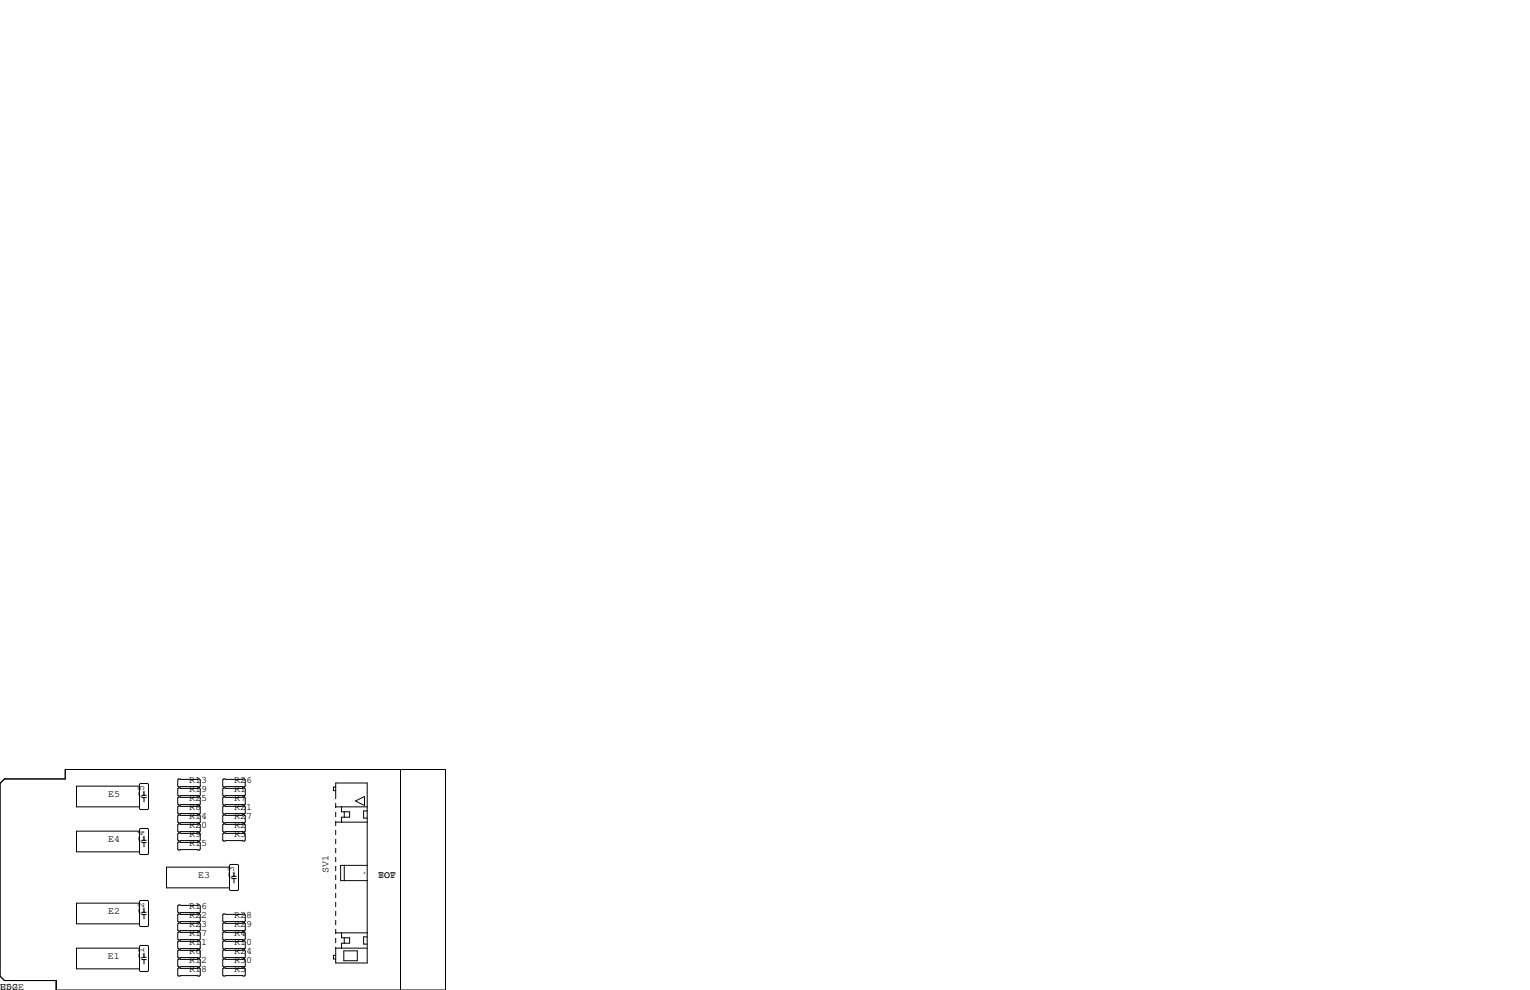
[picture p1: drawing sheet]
<svg xmlns="http://www.w3.org/2000/svg" width="432mm" height="279mm" viewBox="0 0 432 279" stroke-linecap="round" stroke-linejoin="round" font-family="sans-serif">
<g fill="none" stroke="#000" stroke-width=".28">
<path d="M50.4 219.8h5.9l.2 .3v1.8l-.2 .2h-5.9l-.2-.2v-1.8zM63.1 219.8h5.9l.2 .3v1.8l-.2 .2h-5.9l-.2-.2v-1.8zM113 217.2v62.2M0 221.1l1.3-1.3h17.1v-2.6h107.3v62.2h-109.8v-2.7h-14.6l-1.3-1.2zM39.4 221.9h-17.8v5.8h17.8M39.4 234.6h-17.8v5.8h17.8M39.6 221.1h2.1l.2 .3v6.8l-.2 .3h-2.1l-.2-.3v-6.8zM39.6 233.8h2.1l.2 .3v6.8l-.2 .3h-2.1l-.2-.3v-6.8zM40 225.1h1.3M40 237.8h1.3M40 237.2h1.3M40 224.5h1.3"/>
<path d="M40.6 223.3v1.2M40.6 225.1v1.2M40.6 236v1.2M40.6 237.8v1.2M50.4 235.1h5.9l.2 .2v1.8l-.2 .3h-5.9l-.2-.3v-1.8zM50.4 222.4h5.9l.2 .2v1.8l-.2 .3h-5.9l-.2-.3v-1.8zM50.4 232.5h5.9l.2 .3v1.8l-.2 .2h-5.9l-.2-.2v-1.8zM50.4 224.9h5.9l.2 .3v1.7l-.2 .3h-5.9l-.2-.3v-1.7zM50.4 227.5h5.9l.2 .2v1.8l-.2 .2h-5.9l-.2-.2v-1.8zM50.4 230h5.9l.2 .3v1.7l-.2 .3h-5.9l-.2-.3v-1.7zM50.4 237.6h5.9l.2 .3v1.7l-.2 .3h-5.9l-.2-.3v-1.7zM63.1 222.4h5.9l.2 .2v1.8l-.2 .3h-5.9l-.2-.3v-1.8z"/>
<path d="M63.1 224.9h5.9l.2 .3v1.7l-.2 .3h-5.9l-.2-.3v-1.7zM63.1 227.5h5.9l.2 .2v1.8l-.2 .2h-5.9l-.2-.2v-1.8zM63.1 230h5.9l.2 .3v1.7l-.2 .3h-5.9l-.2-.3v-1.7zM63.1 232.5h5.9l.2 .3v1.8l-.2 .2h-5.9l-.2-.2v-1.8zM63.1 235.1h5.9l.2 .2v1.8l-.2 .3h-5.9l-.2-.3v-1.8zM94.7 222.1h-.6v1h.6M94.7 227.7h8.9M94.7 225.4v-4.4h8.9v50.8h-8.9v-4.5M94.7 226.7v1.3M94.7 229.2v1.3M94.7 231.8v1.2M94.7 234.3v1.3"/>
<path d="M94.7 236.9v1.2M94.7 239.4v1.3M94.7 232h8.9M96.4 227.7v1.4h2.3v1.5h-2.3v1.4M97.2 229.1v1.5M100.3 226.1l2.6-1.3v2.5zM103.6 228.9h-1v2h1M39.4 254.9h-17.8v5.8h17.8M39.4 254.4l.2-.3h2.1l.2 .3v6.8l-.2 .3h-2.1l-.2-.3zM40 258.1h1.3M40 257.5h1.3M40.6 256.3v1.2"/>
<path d="M40.6 258.1v1.2M50.2 255.7l.2-.3h5.9l.2 .3v1.7l-.2 .3h-5.9l-.2-.3zM50.2 258.2l.2-.3h5.9l.2 .3v1.8l-.2 .2h-5.9l-.2-.2zM62.9 258.2l.2-.3h5.9l.2 .3v1.8l-.2 .2h-5.9l-.2-.2zM64.8 244.7h-17.8v5.9h17.8M65 244h2.1l.2 .2v6.9l-.2 .2h-2.1l-.2-.2v-6.9zM65.4 248h1.3M65.4 247.3h1.3M66 246.1v1.2M66 248v1.2M94.7 241.9v1.3M94.7 244.5v1.2"/>
<path d="M94.7 247v1.3M94.7 249.6v1.2M94.7 252.1v1.3M94.7 254.6v1.3M94.7 257.2v1.2M94.7 259.7v1.3M97.2 244.2v4.3M102.7 246.4h.3M103.6 244.2h-7.5v4.3h7.5M39.4 267.6h-17.8v5.8h17.8M39.4 267.1l.2-.3h2.1l.2 .3v6.8l-.2 .3h-2.1l-.2-.3zM40 270.8h1.3"/>
<path d="M40 270.2h1.3M40.6 269v1.2M40.6 270.8v1.2M50.2 263.3l.2-.3h5.9l.2 .3v1.7l-.2 .3h-5.9l-.2-.3zM50.2 260.7l.2-.2h5.9l.2 .2v1.8l-.2 .3h-5.9l-.2-.3zM50.2 273.4l.2-.2h5.9l.2 .2v1.8l-.2 .3h-5.9l-.2-.3zM50.2 268.4l.2-.3h5.9l.2 .3v1.7l-.2 .3h-5.9l-.2-.3zM50.2 265.8l.2-.2h5.9l.2 .2v1.8l-.2 .2h-5.9l-.2-.2zM50.2 270.9l.2-.3h5.9l.2 .3v1.8l-.2 .2h-5.9l-.2-.2zM62.9 260.7l.2-.2h5.9l.2 .2v1.8l-.2 .3h-5.9l-.2-.3zM62.9 263.3l.2-.3h5.9l.2 .3v1.7l-.2 .3h-5.9l-.2-.3zM62.9 265.8l.2-.2h5.9l.2 .2v1.8l-.2 .2h-5.9l-.2-.2z"/>
<path d="M62.9 268.4l.2-.3h5.9l.2 .3v1.7l-.2 .3h-5.9l-.2-.3zM62.9 270.9l.2-.3h5.9l.2 .3v1.8l-.2 .2h-5.9l-.2-.2zM62.9 273.4l.2-.2h5.9l.2 .2v1.8l-.2 .3h-5.9l-.2-.3zM94.7 269.6h-.6v1h.6M94.7 267.6h8.9M94.7 262.3v1.2M94.7 264.8v1.3M94.7 263.3h8.9M96.4 263.3v1.4h2.3v1.5h-2.3v1.4M97 268.4h3.8v2.7h-3.8zM97.2 264.7v1.5M103.6 264.4h-1v2h1"/>
</g>
<g font-size="2.8">
<text x="53.3" y="221">R13</text>
<text x="66" y="221">R26</text>
<text x="30.5" y="224.8">E5</text>
<text x="40.6" y="224.8" transform="rotate(-90 40.6 224.8)">C5</text>
<text x="53.3" y="223.5">R19</text>
<text x="53.3" y="226.1">R25</text>
<text x="66" y="223.5">R1</text>
<text x="66" y="226.1">R7</text>
<text x="53.3" y="228.6">R8</text>
<text x="53.3" y="231.1">R14</text>
<text x="53.3" y="233.7">R20</text>
<text x="66" y="233.7">R2</text>
<text x="66" y="228.6">R21</text>
<text x="66" y="231.1">R27</text>
<text x="30.5" y="237.5">E4</text>
<text x="40.6" y="237.5" transform="rotate(-90 40.6 237.5)">C4</text>
<text x="53.3" y="236.2">R9</text>
<text x="53.3" y="238.8">R15</text>
<text x="66" y="236.2">R3</text>
<text x="55.9" y="247.6">E3</text>
<text x="66" y="247.6" transform="rotate(-90 66 247.6)">C3</text>
<text x="92.7" y="246.4" transform="rotate(-90 92.7 246.4)">SV1</text>
<text x="106.7" y="247.6">BOT</text>
<text x="106.7" y="247.6">T P</text>
<text x="30.5" y="257.8">E2</text>
<text x="40.6" y="257.8" transform="rotate(-90 40.6 257.8)">C2</text>
<text x="53.3" y="256.5">R16</text>
<text x="53.3" y="259.1">R22</text>
<text x="53.3" y="261.6">R23</text>
<text x="66" y="259.1">R28</text>
<text x="66" y="261.6">R29</text>
<text x="53.3" y="269.2">R6</text>
<text x="53.3" y="266.7">R11</text>
<text x="53.3" y="264.2">R17</text>
<text x="66" y="264.2">R4</text>
<text x="66" y="266.7">R10</text>
<text x="66" y="269.2">R24</text>
<text x="30.5" y="270.5">E1</text>
<text x="40.6" y="270.5" transform="rotate(-90 40.6 270.5)">C1</text>
<text x="53.3" y="271.8">R12</text>
<text x="53.3" y="274.3">R18</text>
<text x="66" y="274.3">R5</text>
<text x="66" y="271.8">R30</text>
<text x="0" y="279.4">EDGE</text>
<text x="0" y="279.4">U$2</text>
</g>
</svg>
